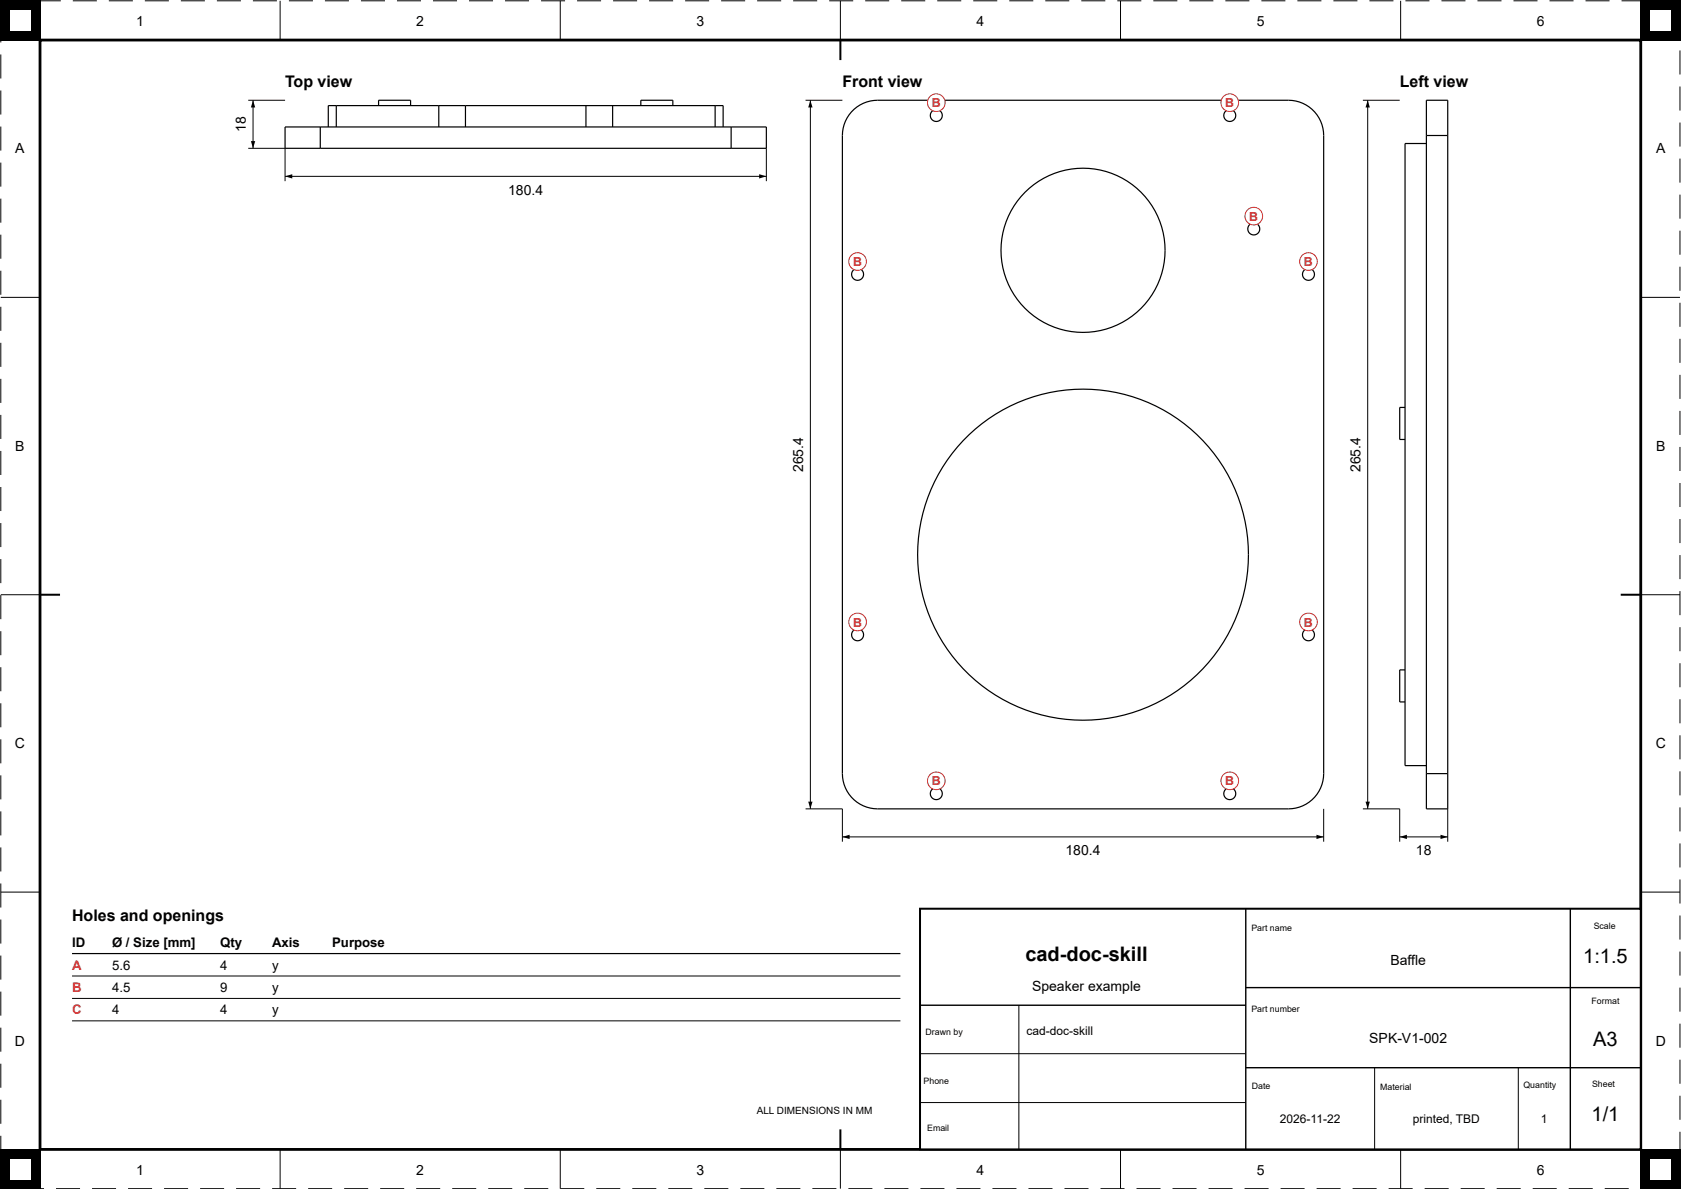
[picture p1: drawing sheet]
<svg xmlns="http://www.w3.org/2000/svg" width="420mm" height="297mm" viewBox="0 0 420 297" stroke-linecap="round" stroke-linejoin="round" font-family="sans-serif">
<g fill="#000">
<path d="M0 0h10v10h-10z"/>
<path d="M9.2 .1h6v.2h-6zM18.2 .1h6v.2h-6zM27.2 .1h6v.2h-6zM36.2 .1h6v.2h-6zM45.2 .1h6v.2h-6zM54.2 .1h6v.2h-6zM63.2 .1h6v.2h-6zM72.2 .1h6v.2h-6zM81.2 .1h6v.2h-6zM90.2 .1h6v.2h-6zM99.2 .1h6v.2h-6zM108.2 .1h6v.2h-6zM117.2 .1h6v.2h-6zM126.2 .1h6v.2h-6zM135.2 .1h6v.2h-6zM144.2 .1h6v.2h-6zM153.2 .1h6v.2h-6zM162.2 .1h6v.2h-6zM171.2 .1h6v.2h-6zM180.2 .1h6v.2h-6zM189.2 .1h6v.2h-6zM198.1 .1h6v.2h-6zM207.1 .1h6v.2h-6zM216.1 .1h6v.2h-6zM225.1 .1h6v.2h-6zM234.1 .1h6v.2h-6zM243.1 .1h6v.2h-6zM252.1 .1h6v.2h-6zM261.1 .1h6v.2h-6zM270.1 .1h6v.2h-6zM279.1 .1h6v.2h-6zM288.1 .1h6v.2h-6zM297.1 .1h6v.2h-6zM306.1 .1h6v.2h-6zM315.1 .1h6v.2h-6zM324.1 .1h6v.2h-6zM333.1 .1h6v.2h-6zM342.1 .1h6v.2h-6zM351.1 .1h6v.2h-6zM360.1 .1h6v.2h-6zM369.1 .1h6v.2h-6zM378.1 .1h6v.2h-6zM387.1 .1h6v.2h-6zM396.1 .1h6v.2h-6zM405.1 .1h6v.2h-6zM414.1 .1h5.7v.5h-.2l.1-.4v.1h-5.6zM419.6 3.6h.2v6h-.2zM419.6 12.6h.2v6h-.2zM419.6 21.6h.2v6h-.2zM419.6 30.6h.2v6h-.2zM419.6 39.6h.2v6h-.2zM419.6 48.6h.2v6h-.2zM419.6 57.6h.2v6h-.2zM419.6 66.6h.2v6h-.2zM419.6 75.6h.2v6h-.2zM419.6 84.6h.2v6h-.2zM419.6 93.6h.2v6h-.2zM419.6 102.6h.2v6h-.2zM419.6 111.6h.2v6.1h-.2zM419.6 120.7h.2v6h-.2zM419.6 129.7h.2v6h-.2zM419.6 138.7h.2v6h-.2zM419.6 147.7h.2v6h-.2zM419.6 156.7h.2v6h-.2zM419.6 165.7h.2v6h-.2zM419.6 174.7h.2v6h-.2zM419.6 183.7h.2v6h-.2zM419.6 192.7h.2v6h-.2zM419.6 201.7h.2v6h-.2zM419.6 210.7h.2v6h-.2zM419.6 219.7h.2v6h-.2zM419.6 228.7h.2v6h-.2zM419.6 237.7h.2v6h-.2zM419.6 246.7h.2v6h-.2zM419.6 255.7h.2v6h-.2zM419.6 264.7h.2v6h-.2zM419.6 273.7h.2v6h-.2zM419.6 282.7h.2v6h-.2zM419.6 291.7h.2v5.3h-.9v-.2l.8 .1h-.1zM409.9 296.8h6v.2h-6zM400.9 296.8h6v.2h-6zM391.9 296.8h6v.2h-6zM382.9 296.8h6v.2h-6zM373.9 296.8h6v.2h-6zM364.9 296.8h6v.2h-6zM355.9 296.8h6v.2h-6zM346.9 296.8h6v.2h-6zM337.9 296.8h6v.2h-6zM328.9 296.8h6v.2h-6zM319.9 296.8h6v.2h-6zM310.9 296.8h6v.2h-6zM301.9 296.8h6v.2h-6zM292.9 296.8h6v.2h-6zM283.9 296.8h6v.2h-6zM274.9 296.8h6v.2h-6zM265.9 296.8h6v.2h-6zM256.9 296.8h6v.2h-6zM247.9 296.8h6v.2h-6zM238.9 296.8h6v.2h-6zM229.9 296.8h6v.2h-6zM220.9 296.8h6v.2h-6zM211.9 296.8h6v.2h-6zM202.9 296.8h6v.2h-6zM194 296.8h5.9v.2h-5.9zM185 296.8h6v.2h-6zM176 296.8h6v.2h-6zM167 296.8h6v.2h-6zM158 296.8h6v.2h-6zM149 296.8h6v.2h-6zM140 296.8h6v.2h-6zM131 296.8h6v.2h-6zM122 296.8h6v.2h-6zM113 296.8h6v.2h-6zM104 296.8h6v.2h-6zM95 296.8h6v.2h-6zM86 296.8h6v.2h-6zM77 296.8h6v.2h-6zM68 296.8h6v.2h-6zM59 296.8h6v.2h-6zM50 296.8h6v.2h-6zM41 296.8h6v.2h-6zM32 296.8h6v.2h-6zM23 296.8h6v.2h-6zM14 296.8h6v.2h-6zM5 296.8h6v.2h-6zM.1 292.7h.2v4.2h-.1l1.8-.1v.2h-1.9zM.1 283.7h.2v6h-.2zM.1 274.7h.2v6h-.2zM.1 265.7h.2v6h-.2zM.1 256.7h.2v6h-.2zM.1 247.7h.2v6h-.2zM.1 238.7h.2v6h-.2zM.1 229.7h.2v6h-.2zM.1 220.7h.2v6h-.2zM.1 211.7h.2v6h-.2zM.1 202.7h.2v6h-.2zM.1 193.7h.2v6h-.2zM.1 184.7h.2v6h-.2zM.1 175.7h.2v6h-.2zM.1 166.7h.2v6h-.2zM.1 157.7h.2v6h-.2zM.1 148.7h.2v6h-.2zM.1 139.7h.2v6h-.2zM.1 130.7h.2v6h-.2zM.1 121.7h.2v6h-.2zM.1 112.6h.2v6.1h-.2zM.1 103.6h.2v6h-.2zM.1 94.6h.2v6h-.2zM.1 85.6h.2v6h-.2zM.1 76.6h.2v6h-.2zM.1 67.6h.2v6h-.2zM.1 58.6h.2v6h-.2zM.1 49.6h.2v6h-.2zM.1 40.6h.2v6h-.2zM.1 31.6h.2v6h-.2zM.1 22.6h.2v6h-.2zM.1 13.6h.2v6h-.2zM.1 4.6h.2v6h-.2zM.1 .1h6.1v.2h-6v-.1l.1 1.4h-.2z"/>
</g>
<path d="M10 10h399.9v277.1h-399.9z" fill="none" stroke="#000" stroke-width=".7" stroke-linecap="butt"/>
<path d="M2.5 2.5h5v5h-5z" fill="#fff"/>
<path d="M409.9 0h10v10h-10z" fill="#000"/>
<path d="M412.4 2.5h5v5h-5z" fill="#fff"/>
<path d="M0 287.1h10v9.9h-10z" fill="#000"/>
<path d="M2.5 289.6h5v5h-5z" fill="#fff"/>
<path d="M409.9 287.1h10v9.9h-10z" fill="#000"/>
<path d="M412.4 289.6h5v5h-5z" fill="#fff"/>
<g fill="none" stroke="#000" stroke-width=".25">
<path d="M70 .2v9.8M140 .2v9.8M209.9 .2v9.8M279.9 .2v9.8M349.9 .2v9.8M62 37h9.2v8.3M62 25h9.2M63.2 25v12M191.5 37v8.3M201.2 25h9.2M202.4 25v177.1M71.2 44.1h120.3"/>
<path d="M.2 74.3h9.8M409.9 74.3h9.8M.2 148.6h9.8M409.9 148.6h9.8M201.2 202.1h9.2v8.2M210.4 209.1h120.3M330.7 202.1v8.2M.2 222.8h9.8M409.9 222.8h9.8M70 287.1v9.8M140 287.1v9.8M209.9 287.1v9.8"/>
<path d="M279.9 287.1v9.8M349.9 287.1v9.8"/>
</g>
<path d="M209.9 10v5M10 148.6h5M404.9 148.6h5M209.9 282.1v5" fill="none" stroke="#000" stroke-width=".5"/>
<g fill="none" stroke="#000" stroke-width=".3">
<path d="M80 31.7h-8.8v5.3h8.8M80 37h102.7M80 31.7h102.7M80 31.7v5.3M84 26.4v5.3M94.6 26.4v-1.4h8v1.4M109.6 26.4h6.7M109.6 26.4h-27.6v5.3M109.6 26.4v5.3M116.3 26.4v5.3M116.3 26.4h64.4v5.3M146.4 26.4v5.3"/>
<path d="M153 26.4v5.3M160.1 26.4v-1.4h8v1.4M178.7 26.4v5.3M182.7 31.7h8.8v5.3h-8.8M182.7 31.7v5.3M212.7 28a8.8 8.8 0 0 1 6.5-3h102.7a8.8 8.8 0 0 1 8.8 8.8v159.4a8.8 8.8 0 0 1-8.8 8.9h-102.7a8.8 8.8 0 0 1-8.8-8.9v-159.4a8.8 8.8 0 0 1 2.3-5.8z"/>
<circle cx="233.9" cy="28.8" r="1.5"/>
<circle cx="307.2" cy="28.8" r="1.5"/>
<circle cx="313.2" cy="57.2" r="1.5"/>
<circle cx="214.2" cy="68.5" r="1.5"/>
<circle cx="270.6" cy="62.5" r="20.5"/>
<circle cx="326.9" cy="68.5" r="1.5"/>
<circle cx="270.6" cy="138.6" r="41.3"/>
<circle cx="214.2" cy="158.6" r="1.5"/>
<circle cx="326.9" cy="158.6" r="1.5"/>
<circle cx="233.9" cy="198.3" r="1.5"/>
<circle cx="307.2" cy="198.3" r="1.5"/>
</g>
<path d="M62.7 35.2h1.1l-.6 1.8zM63.2 25l.6 1.8h-1.1zM202.4 25l.6 1.8h-1.1zM71.2 44.1l1.8-.6v1.1zM189.7 43.5l1.8 .6-1.8 .5zM201.9 200.3h1.1l-.6 1.8zM210.4 209.1l1.8-.6v1.1zM328.9 208.5l1.8 .6-1.8 .5z" fill="#000"/>
<circle cx="214.2" cy="155.4" r="2.2" fill="#fff"/>
<circle cx="214.2" cy="155.4" r="2.2" fill="none" stroke="#d62f2f" stroke-width=".25"/>
<circle cx="214.2" cy="65.3" r="2.2" fill="#fff"/>
<circle cx="214.2" cy="65.3" r="2.2" fill="none" stroke="#d62f2f" stroke-width=".25"/>
<circle cx="233.9" cy="195.1" r="2.2" fill="#fff"/>
<circle cx="233.9" cy="195.1" r="2.2" fill="none" stroke="#d62f2f" stroke-width=".25"/>
<circle cx="233.9" cy="25.6" r="2.2" fill="#fff"/>
<circle cx="233.9" cy="25.6" r="2.2" fill="none" stroke="#d62f2f" stroke-width=".25"/>
<circle cx="307.2" cy="195.1" r="2.2" fill="#fff"/>
<circle cx="307.2" cy="195.1" r="2.2" fill="none" stroke="#d62f2f" stroke-width=".25"/>
<circle cx="307.2" cy="25.6" r="2.2" fill="#fff"/>
<circle cx="307.2" cy="25.6" r="2.2" fill="none" stroke="#d62f2f" stroke-width=".25"/>
<circle cx="313.2" cy="54" r="2.2" fill="#fff"/>
<circle cx="313.2" cy="54" r="2.2" fill="none" stroke="#d62f2f" stroke-width=".25"/>
<circle cx="326.9" cy="155.4" r="2.2" fill="#fff"/>
<circle cx="326.9" cy="155.4" r="2.2" fill="none" stroke="#d62f2f" stroke-width=".25"/>
<circle cx="326.9" cy="65.3" r="2.2" fill="#fff"/>
<circle cx="326.9" cy="65.3" r="2.2" fill="none" stroke="#d62f2f" stroke-width=".25"/>
<path d="M356.3 33.8v-8.8h5.4v8.8M356.3 33.8v159.4M356.3 35.8h-5.3v155.4h5.3M356.3 33.8h5.4M361.7 33.8v159.4M351 101.8h-1.3v8h1.3M351 167.3h-1.3v8h1.3M356.3 193.2v8.9h5.4v-8.9M356.3 193.2h5.4M18 238.2h206.9" fill="none" stroke="#000" stroke-width=".3"/>
<path d="M340.5 25h9.2M341.7 25v177.1M340.5 202.1h9.2v8.2M349.7 209.1h12M361.7 202.1v8.2M18 243.8h206.9M18 249.4h206.9M18 255h206.9" fill="none" stroke="#000" stroke-width=".25"/>
<path d="M341.7 25l.5 1.8h-1.1zM341.1 200.3h1.1l-.5 1.8zM349.7 209.1l1.8-.6v1.1zM359.9 208.5l1.8 .6-1.8 .5z" fill="#000"/>
<path d="M229.8 227h180.1v60.1h-180.1z" fill="#fff"/>
<path d="M229.8 227h180.1v60.1h-180.1z" fill="none" stroke="#000" stroke-width=".5"/>
<path d="M311.2 227v60.1M392.3 227v60.1M229.8 251.1h81.4M311.2 246.7h98.7M311.2 266.7h98.7" fill="none" stroke="#000" stroke-width=".35"/>
<path d="M254.5 251.1v36M229.8 263.2h81.4M229.8 275.4h81.4M343.4 266.7v20.4M379.3 266.7v20.4" fill="none" stroke="#000" stroke-width=".25"/>
<g font-size="5">
<text x="256.2" y="240.1">cad-doc-skill</text>
<text x="395.5" y="240.5">1:1.5</text>
<text x="398" y="261.3">A3</text>
<text x="397.6" y="280.1">1/1</text>
</g>
<g font-size="4">
<text x="71.2" y="21.8">Top view</text>
<text x="210.4" y="21.8">Front view</text>
<text x="349.7" y="21.8">Left view</text>
<text x="18" y="230.1">Holes and openings</text>
</g>
<g font-size="3.5">
<text x="34" y="6.4">1</text>
<text x="104" y="6.4">2</text>
<text x="174" y="6.4">3</text>
<text x="244" y="6.4">4</text>
<text x="313.9" y="6.4">5</text>
<text x="383.9" y="6.4">6</text>
<text x="61.4" y="33" transform="rotate(-90 61.4 33)">18</text>
<text x="3.8" y="38.3">A</text>
<text x="413.7" y="38.3">A</text>
<text x="127" y="48.7">180.4</text>
<text x="3.8" y="112.6">B</text>
<text x="413.7" y="112.6">B</text>
<text x="200.6" y="117.9" transform="rotate(-90 200.6 117.9)">265.4</text>
<text x="339.9" y="117.9" transform="rotate(-90 339.9 117.9)">265.4</text>
<text x="3.7" y="186.9">C</text>
<text x="413.6" y="186.9">C</text>
<text x="266.2" y="213.7">180.4</text>
<text x="353.7" y="213.7">18</text>
<text x="347.4" y="241.1">Baffle</text>
<text x="257.8" y="247.6">Speaker example</text>
<text x="3.7" y="261.2">D</text>
<text x="342.1" y="260.5">SPK-V1-002</text>
<text x="413.6" y="261.2">D</text>
<text x="34" y="293.5">1</text>
<text x="104" y="293.5">2</text>
<text x="174" y="293.5">3</text>
<text x="244" y="293.5">4</text>
<text x="313.9" y="293.5">5</text>
<text x="383.9" y="293.5">6</text>
</g>
<g font-size="3.3">
<text x="18" y="236.6">ID</text>
<text x="28" y="236.6">Ø / Size [mm]</text>
<text x="55" y="236.6">Qty</text>
<text x="68" y="236.6">Axis</text>
<text x="83" y="236.6">Purpose</text>
<text x="28" y="242.2">5.6</text>
<text x="55" y="242.2">4</text>
<text x="68" y="242.2">y</text>
<text x="28" y="247.8">4.5</text>
<text x="55" y="247.8">9</text>
<text x="68" y="247.8">y</text>
<text x="28" y="253.4">4</text>
<text x="55" y="253.4">4</text>
<text x="68" y="253.4">y</text>
</g>
<g font-size="3.3" fill="#d62f2f">
<text x="18" y="242.2">A</text>
<text x="18" y="247.8">B</text>
<text x="18" y="253.4">C</text>
</g>
<g font-size="3.1" fill="#d62f2f">
<text x="232.8" y="26.8">B</text>
<text x="306.1" y="26.8">B</text>
<text x="312.1" y="55.1">B</text>
<text x="213.1" y="66.5">B</text>
<text x="325.8" y="66.5">B</text>
<text x="213.1" y="156.5">B</text>
<text x="325.8" y="156.5">B</text>
<text x="232.8" y="196.2">B</text>
<text x="306.1" y="196.2">B</text>
</g>
<g font-size="3">
<text x="256.4" y="258.5">cad-doc-skill</text>
<text x="319.8" y="280.5">2026-11-22</text>
<text x="352.9" y="280.5">printed, TBD</text>
<text x="385" y="280.5">1</text>
</g>
<text font-size="2.5" x="189" y="278.3">ALL DIMENSIONS IN MM</text>
<g font-size="2.2">
<text x="312.6" y="232.5">Part name</text>
<text x="398.1" y="232">Scale</text>
<text x="397.6" y="250.9">Format</text>
<text x="312.6" y="252.9">Part number</text>
<text x="231.2" y="258.5">Drawn by</text>
<text x="230.7" y="270.7">Phone</text>
<text x="312.7" y="272">Date</text>
<text x="344.8" y="272.3">Material</text>
<text x="380.6" y="271.8">Quantity</text>
<text x="397.7" y="271.6">Sheet</text>
<text x="231.6" y="282.6">Email</text>
</g>
</svg>
